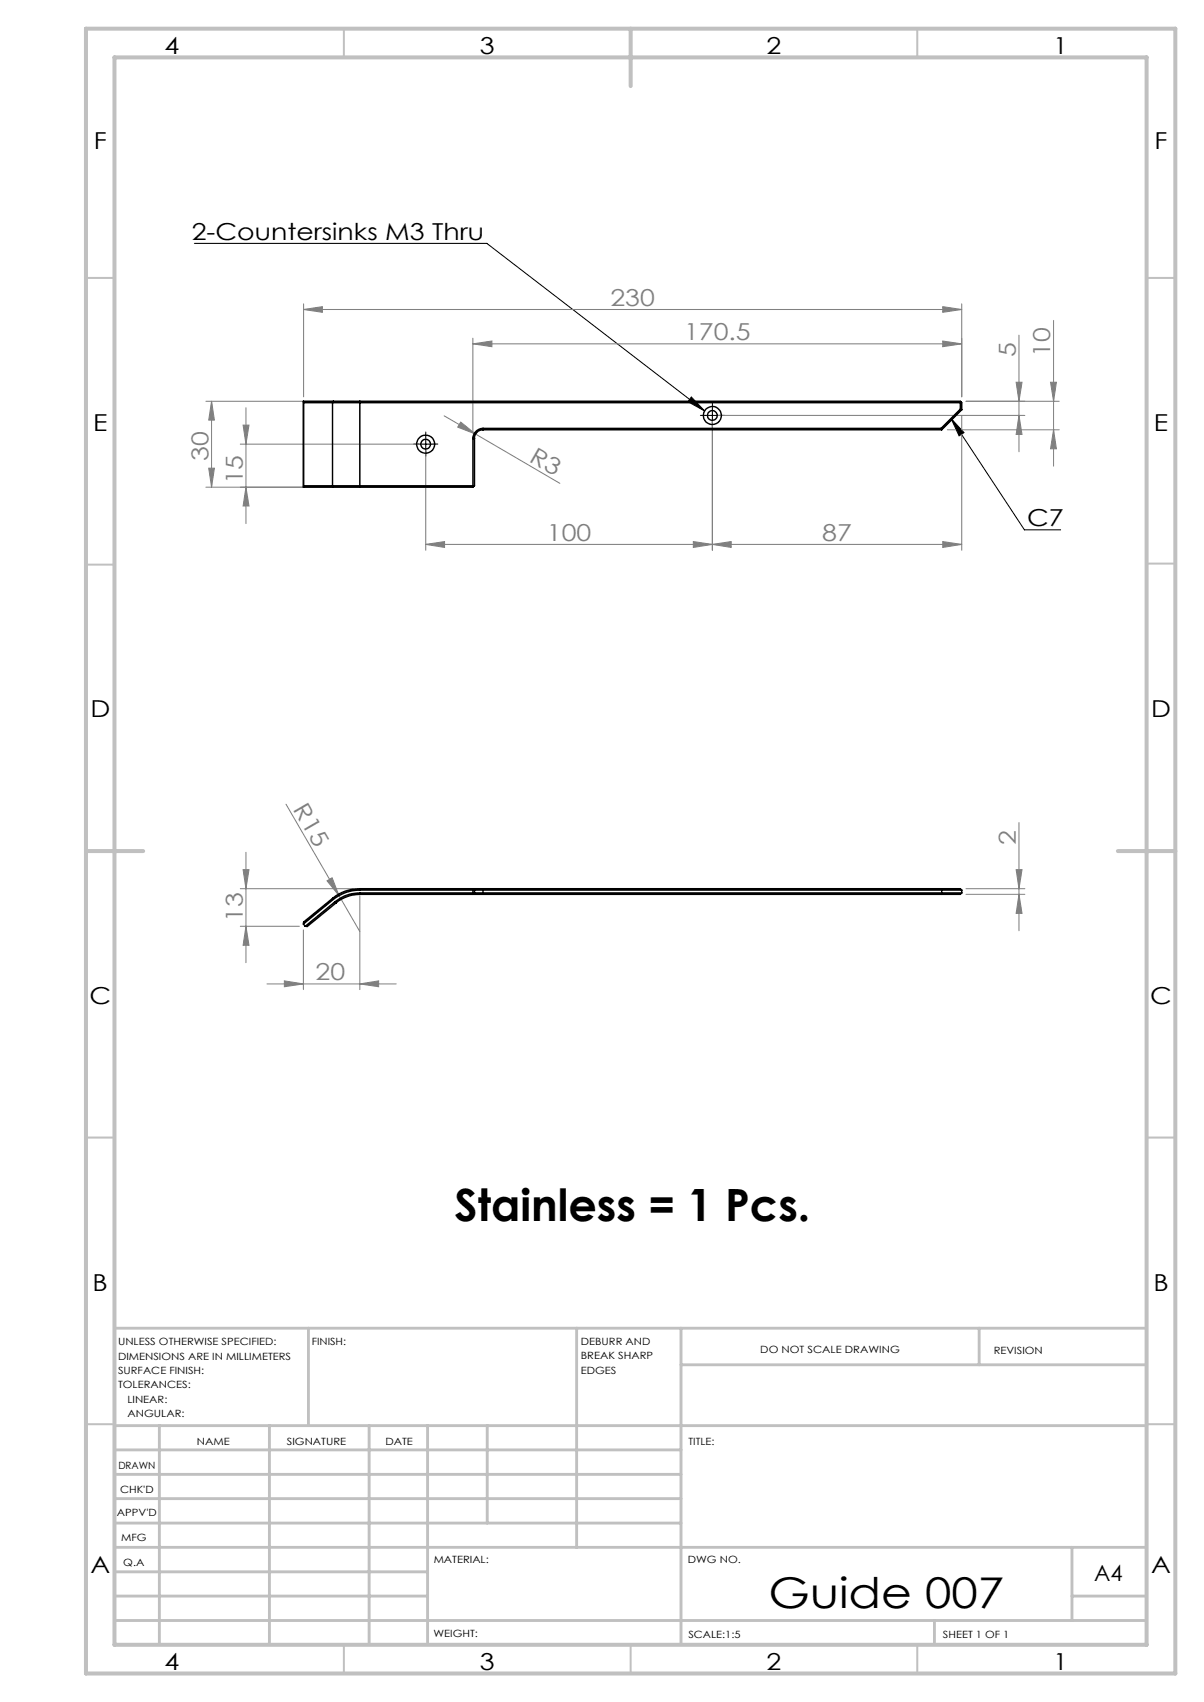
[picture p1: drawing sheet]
<svg xmlns="http://www.w3.org/2000/svg" width="210mm" height="297mm" viewBox="0 0 210 297" stroke-linecap="round" stroke-linejoin="round" font-family="sans-serif">
<path d="M33.9 42.5h51l38 29.2M73 77.5h2.5M74.3 76.3v2.5M120.6 69.3l2.3 2.4-2.9-1.6zM123 72.5h2.5M124.2 71.3v2.5M165.9 73l12.8 19.5h6.3M165.9 73l2.2 2.5-.8 .6z" fill="none" stroke="#000" stroke-width=".18"/>
<g fill="none" stroke="#808080" stroke-width=".18">
<path d="M53 54l3.2-.5v1zM53 53v16.2M53 54h114.7M82.5 59v16.5M164.4 59.5l3.3 .5-3.3 .5zM164.4 53.5l3.3 .5-3.3 .5zM167.7 53v16.2M177.7 58.5v20.3M183.8 55.9v25.4M35.9 70h25.8M36.9 70v15M36.9 70l.5 3.3h-1z"/>
<path d="M41.9 77.5h31.3M42.4 74.2h1l-.5 3.3zM42.9 71.2v20.2M74.3 78.5v17.5M77.5 72.6l20.1 11.7M80.4 73.7l2.5 2-3.1-1.2zM82.5 60l3.3-.5v1zM82.5 60h85.2M124.2 73.5v22.5M125.2 72.5h53.6M165.2 75h19.5M167.7 72.5v23.5"/>
<path d="M168.5 70h16.2M177.2 66.7h1.1l-.6 3.3zM177.7 72.5l.6 3.3h-1.1zM183.2 66.7h1.1l-.5 3.3zM183.8 75l.5 3.3h-1.1zM35.9 85h25.8M36.4 81.7h1l-.5 3.3zM42.9 85l.5 3.3h-1zM74.3 95l3.2-.5v1zM74.3 95h93.4M120.9 94.5l3.3 .5-3.3 .5zM124.2 95l3.3-.5v1z"/>
<path d="M164.4 94.5l3.3 .5-3.3 .5zM41.9 155.1h19.8M42.4 151.8h1l-.5 3.3zM42.9 148.7v19.3M49.9 140.3l9.2 16M57 153.7l.9-.5 1.2 3.1zM59.1 156.3l3.7 6.3M62.8 156.3v16.4M168.5 156.1h10.3M168.5 155.1h10.3M177.2 151.8h1.1l-.6 3.3zM177.7 156.1l.6 3.3h-1.1z"/>
<path d="M177.7 143.5v18.9M41.9 161.6h10.3M42.9 161.6l.5 3.4h-1zM46.6 171.7h22.5M49.6 171.2l3.3 .5-3.3 .5zM52.9 162.3v10.4M62.8 171.7l3.2-.5v1z"/>
</g>
<path d="M73 77.5h-.8M74.3 76.2v-.8M74.3 78.7v.9M75.5 77.5h.9M123 72.5h-.8M124.3 71.2v-.8M124.3 73.7v.9M125.5 72.5h.9" fill="none" stroke="#000" stroke-width=".18" stroke-dasharray="15.2 1.3 1.3 1.3"/>
<g fill="none" stroke="#c0c0c0" stroke-width=".35">
<path d="M60 5v5M160 5v5M15 48.5h5M200 48.5h5M15 98.5h5M200 98.4h5M15 198.5h5M200 198.5h5M15 248.5h5M200 248.5h5M60 287v5M110 287v5"/>
<path d="M160 287v5"/>
</g>
<g fill="none" stroke="#c0c0c0" stroke-width=".5">
<path d="M53.8 231.8v17M100.6 231.8v38.2M118.8 231.8v55.2M118.8 238.2h81.2M170.8 231.8v6.4M200 231.8h-180v55.2M20 248.8h180M20 257.3h98.8M20 253h98.8M27.8 248.8v38.2M47 248.8v38.2M64.4 248.8v38.2"/>
<path d="M74.6 248.8v38.2M85 248.8v17M20 265.8h98.8M20 261.5h98.8M20 278.5h54.6M20 274.3h54.6M20 270h180M187 278.5h13M187 270v12.8M20 282.8h180M163 282.8v4.2"/>
</g>
<path d="M15 5h190v287h-190zM20 10h180v277h-180zM110 5v10M15 148.5h10M195 148.5h10" fill="none" stroke="#c0c0c0" stroke-width=".7"/>
<path d="M165.9 73l2.2 2.5-.8 .6zM120.6 69.3l2.3 2.4-2.9-1.6z" fill="#000"/>
<g fill="#808080">
<path d="M57 153.7l.9-.5 1.2 3.1z"/>
<path d="M80.4 73.7l2.5 2-3.1-1.2z"/>
<path d="M120.9 94.5l3.3 .5-3.3 .5zM74.3 95l3.2-.5v1z"/>
<path d="M53 54l3.2-.5v1zM164.4 53.5l3.3 .5-3.3 .5zM49.6 171.2l3.3 .5-3.3 .5zM62.8 171.7l3.2-.5v1z"/>
<path d="M164.4 59.5l3.3 .5-3.3 .5zM82.5 60l3.3-.5v1z"/>
<path d="M177.7 156.1l.6 3.3h-1.1zM177.2 151.8h1.1l-.6 3.3z"/>
<path d="M42.9 85l.5 3.3h-1zM42.4 74.2h1l-.5 3.3z"/>
<path d="M183.8 75l.5 3.3h-1.1zM183.2 66.7h1.1l-.5 3.3zM36.4 81.7h1l-.5 3.3zM36.9 70l.5 3.3h-1zM42.9 161.6l.5 3.4h-1zM42.4 151.8h1l-.5 3.3z"/>
<path d="M177.2 66.7h1.1l-.6 3.3zM177.7 72.5l.6 3.3h-1.1z"/>
<path d="M124.2 95l3.3-.5v1zM164.4 94.5l3.3 .5-3.3 .5z"/>
</g>
<g fill="none" stroke="#000" stroke-width=".25">
<path d="M52.9 70l.1 .3h5M52.9 70h5.2M52.9 70v15M58 70.3h109.5M58 70.3v14.5M58.1 70h4.7M58.1 70l-.1 .3M62.8 70v15M62.8 70h104.7l.2 .3v1.2M82.5 76.5v8.3M82.5 76.5h.3M82.8 76.5v8.3l-.2 .1"/>
<path d="M84.2 74.8a1.81 1.81 0 0 0-1.7 1.7M84.2 75a1.51 1.51 0 0 0-1.4 1.5M84.2 74.8h79.9M84.2 74.8v.2M84.2 75h80.1M164.1 74.8l.2 .2M167.5 70.3v1.1M167.5 71.4l-3.4 3.4M167.5 71.4l.2 .1M167.6 70.1l-.1 .2M167.7 71.5l-3.4 3.5M52.9 85h5.2"/>
<path d="M58 84.8h24.5M58 84.8l.1 .2M58 84.8h-5l-.1 .2M58.1 85h4.7M82.5 84.8l.1 .1M82.6 84.9l-.1 .1h-19.7M58 156.8l-5 4.1-.1 .4M58 156.8l.1 .1M58.1 156.9l-5.2 4.4M58.5 157.3l-5.3 4.3M58.5 157.3l.1 .2M58.6 157.5l-5 4.2-.4-.1"/>
<path d="M62.8 155.3a7.4 7.4 0 0 0-4.7 1.6M62.8 155.8a6.8 6.8 0 0 0-4.3 1.5M62.8 156.1a6.6 6.6 0 0 0-4.2 1.4M62.8 155.1a7.3 7.3 0 0 0-4.8 1.7M62.8 155.1v.2M62.8 155.8v.3M62.8 155.3h19.7M62.8 155.8h19.7M62.8 156.1h19.7M62.8 155.1h19.7M82.5 156.1h1.7M82.5 155.1h1.7"/>
<path d="M82.5 155.3v.5M82.5 155.8l.1 .2M82.5 155.1l.1 .1M82.6 156l-.1 .1M82.6 155.2l-.1 .1M82.6 155.2l.2 .1M82.8 155.8h84.9M82.8 155.3h84.9M82.8 155.3v.5M82.8 155.8l-.2 .2M84.2 155.1v1M84.2 155.1h83.3l.2 .2"/>
<path d="M164.1 155.1l.2 .2-.2 .8M167.7 155.3v.5M167.7 155.8l-.2 .3h-83.3M52.9 161.3l.3 .3"/>
<circle cx="74.2" cy="77.5" r="1.58"/>
<circle cx="74.3" cy="77.5" r=".85"/>
<circle cx="124.2" cy="72.5" r=".85"/>
<circle cx="124.3" cy="72.5" r="1.57"/>
</g>
<text font-size="7.8" x="79.3" y="213">Stainless = 1 Pcs.</text>
<text font-size="7.4" x="134.1" y="280.5">Guide 007</text>
<g font-size="4.1">
<text x="28.7" y="9.4">4</text>
<text x="83.7" y="9.4">3</text>
<text x="133.7" y="9.4">2</text>
<text x="183.7" y="9.4">1</text>
<text x="16.4" y="25.9">F</text>
<text x="201.4" y="25.9">F</text>
<text x="33.5" y="41.8">2-Countersinks M3 Thru</text>
<text x="16.2" y="75.2">E</text>
<text x="201.3" y="75.2">E</text>
<text x="179.2" y="91.8">C7</text>
<text x="15.8" y="125.2">D</text>
<text x="200.8" y="125.2">D</text>
<text x="15.6" y="175.2">C</text>
<text x="200.6" y="175.2">C</text>
<text x="16.2" y="225.2">B</text>
<text x="201.2" y="225.2">B</text>
<text x="15.8" y="274.4">A</text>
<text x="200.8" y="274.4">A</text>
<text x="28.7" y="291.4">4</text>
<text x="83.7" y="291.4">3</text>
<text x="133.7" y="291.4">2</text>
<text x="183.7" y="291.4">1</text>
</g>
<g font-size="4.1" fill="#808080">
<text x="106.5" y="53.4">230</text>
<text x="119.3" y="59.4">170.5</text>
<text x="177.2" y="62.3" transform="rotate(-90 177.2 62.3)">5</text>
<text x="183.2" y="62.3" transform="rotate(-90 183.2 62.3)">10</text>
<text x="36.3" y="80.4" transform="rotate(-90 36.3 80.4)">30</text>
<text x="92.1" y="80.5" transform="rotate(30 92.1 80.5)">R3</text>
<text x="42.3" y="84.5" transform="rotate(-90 42.3 84.5)">15</text>
<text x="95.4" y="94.4">100</text>
<text x="143.4" y="94.4">87</text>
<text x="51" y="141.2" transform="rotate(60 51 141.2)">R15</text>
<text x="177.2" y="147.4" transform="rotate(-90 177.2 147.4)">2</text>
<text x="42.3" y="160.9" transform="rotate(-90 42.3 160.9)">13</text>
<text x="55" y="171.1">20</text>
</g>
<text font-size="3.9" x="190.9" y="275.8">A4</text>
<g font-size="1.7">
<text x="20.6" y="234.8">UNLESS OTHERWISE SPECIFIED:</text>
<text x="20.6" y="237.3">DIMENSIONS ARE IN MILLIMETERS</text>
<text x="20.6" y="239.8">SURFACE FINISH:</text>
<text x="54.4" y="234.8">FINISH:</text>
<text x="101.3" y="234.7">DEBURR AND</text>
<text x="101.3" y="237.2">BREAK SHARP</text>
<text x="101.3" y="239.7">EDGES</text>
<text x="132.6" y="236.2">DO NOT SCALE DRAWING</text>
<text x="173.3" y="236.4">REVISION</text>
<text x="20.6" y="242.3">TOLERANCES:</text>
<text x="22.2" y="244.8">LINEAR:</text>
<text x="22.2" y="247.3">ANGULAR:</text>
<text x="20.6" y="256.3">DRAWN</text>
<text x="34.3" y="252.2">NAME</text>
<text x="50" y="252.1">SIGNATURE</text>
<text x="67.2" y="252.1">DATE</text>
<text x="120.1" y="252.1">TITLE:</text>
<text x="20.9" y="260.5">CHK'D</text>
<text x="20.4" y="264.6">APPV'D</text>
<text x="21.1" y="269">MFG</text>
<text x="21.5" y="273.2">Q.A</text>
<text x="75.6" y="272.7">MATERIAL:</text>
<text x="120" y="272.7">DWG NO.</text>
<text x="75.6" y="285.7">WEIGHT:</text>
<text x="120.1" y="285.8">SCALE:1:5</text>
<text x="164.5" y="285.8">SHEET 1 OF 1</text>
</g>
</svg>
